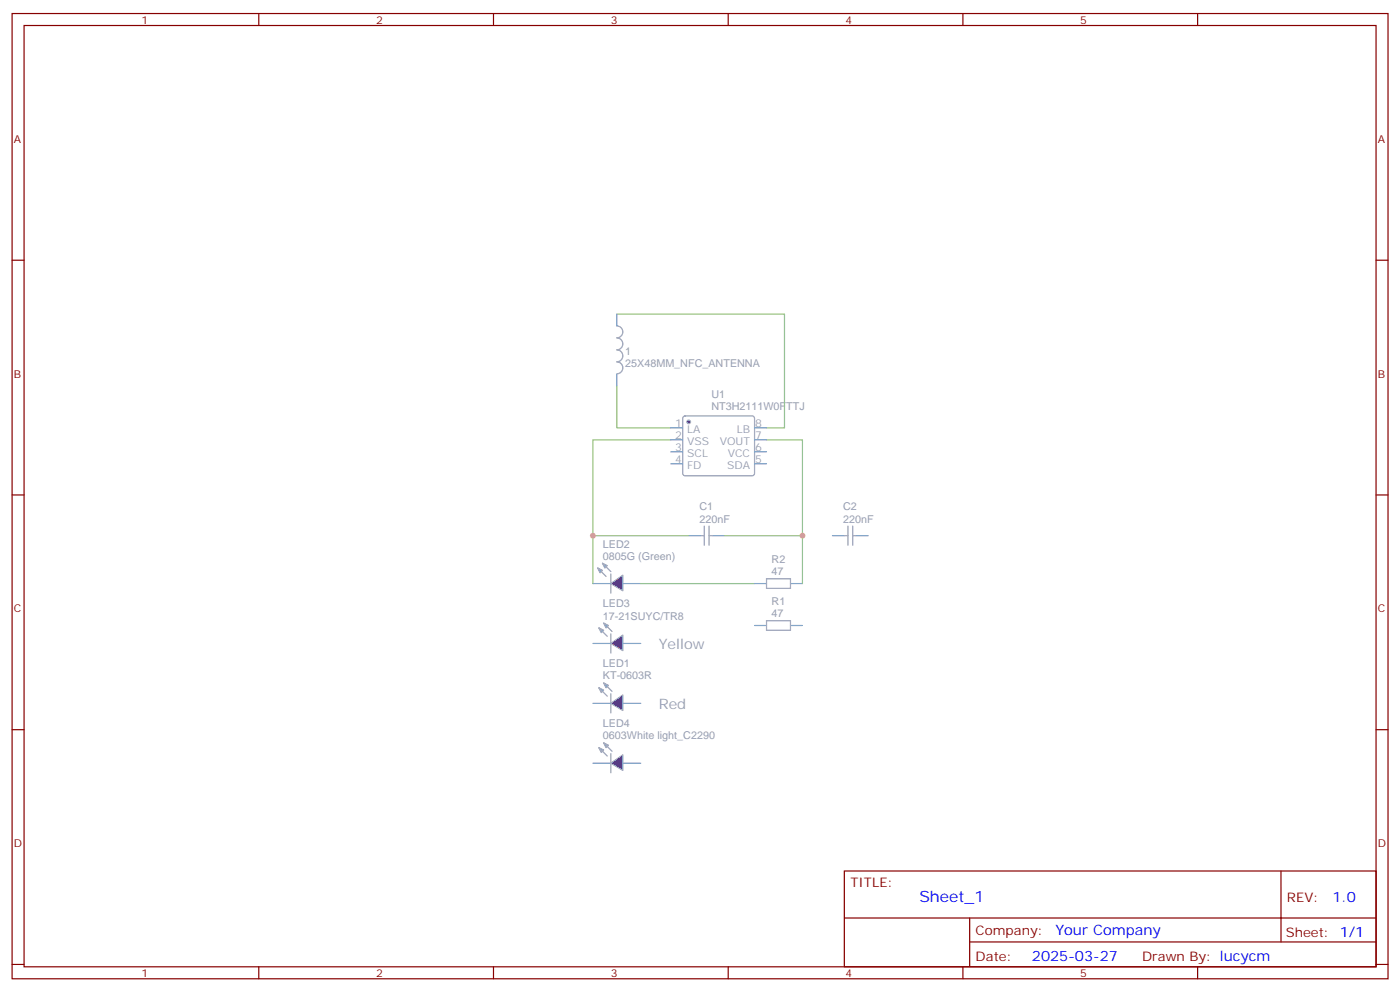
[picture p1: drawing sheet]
<svg xmlns="http://www.w3.org/2000/svg" width="412mm" height="292mm" viewBox="0 0 412 292" stroke-linecap="round" stroke-linejoin="round" font-family="sans-serif">
<g fill="none" stroke="#870000" stroke-width=".35">
<path d="M3.6 4h405.3v284.3h-405.3zM7.1 7.5h398.3v277.3h-398.3zM76.2 4v3.5M145.4 4v3.5M214.5 4v3.5M283.7 4v3.5M352.8 4v3.5M3.6 76.7h3.5M405.4 76.7h3.5M3.6 145.8h3.5M405.4 145.8h3.5M3.6 214.9h3.5"/>
<path d="M405.4 214.9h3.5M248.7 256.6h156.7v28.2h-156.7zM377.4 256.6v20.9M248.8 270.4h156.4M285.7 277.5h119.5M285.7 270.4v14.1M3.6 284.1h3.5M76.2 284.8v3.5M145.4 284.8v3.5M214.5 284.8v3.5M283.7 284.8v3.5M352.8 284.8v3.5"/>
<path d="M405.4 284.1h3.5"/>
</g>
<path d="M248.7 157.8h1.1M249.8 155v5.6M251.2 155v5.6M251.2 157.8h1.1M225.8 182.8h7.1v2.9h-7.1z" fill="none" stroke="#969ead" stroke-width=".35"/>
<path d="M245.2 157.8h3.5M252.3 157.8h3.5M222.3 184.3h3.5M232.9 184.3h3.5" fill="none" stroke="#61adf0" stroke-width=".35"/>
<g fill="#3b404a" stroke="#969ead" stroke-width=".35">
<path d="M176.4 220.2l1.4 .7-.7 .8z"/>
<path d="M177.8 218.8l1.4 .7-.7 .7z"/>
</g>
<path d="M174.7 224.8h5.3M183.5 224.8h5.3" fill="none" stroke="#61adf0" stroke-width=".35"/>
<path d="M177.8 218.8l2.5 2.5M176.4 220.2l2.5 2.5M180 222v5.6" fill="none" stroke="#969ead" stroke-width=".35"/>
<g fill="#3b404a" stroke="#969ead" stroke-width=".35">
<path d="M180 224.8l3.5-2.4v4.5z"/>
<path d="M176.4 185l1.4 .7-.7 .7z"/>
<path d="M177.8 183.6l1.4 .7-.7 .7z"/>
</g>
<path d="M174.7 189.5h5.3M183.5 189.5h5.3" fill="none" stroke="#61adf0" stroke-width=".35"/>
<path d="M176.4 185l2.5 2.4M177.8 183.6l2.5 2.4M180 186.7v5.7" fill="none" stroke="#969ead" stroke-width=".35"/>
<g fill="#3b404a" stroke="#969ead" stroke-width=".35">
<path d="M180 189.5l3.5-2.4v4.6z"/>
<path d="M176.1 167.3l1.4 .7-.7 .7z"/>
<path d="M177.5 165.9l1.4 .7-.7 .7z"/>
</g>
<path d="M174.7 171.9h5.3M183.5 171.9h5.3" fill="none" stroke="#61adf0" stroke-width=".35"/>
<path d="M176.1 167.3l2.4 2.5M177.5 165.9l2.5 2.5M180 169.1v5.6" fill="none" stroke="#969ead" stroke-width=".35"/>
<g fill="#3b404a" stroke="#969ead" stroke-width=".35">
<path d="M180 171.9l3.5-2.5v4.6z"/>
<path d="M176.4 202.6l1.4 .7-.7 .7z"/>
<path d="M177.8 201.2l1.4 .7-.7 .7z"/>
</g>
<path d="M174.7 207.2h5.3M183.5 207.2h5.3" fill="none" stroke="#61adf0" stroke-width=".35"/>
<path d="M176.4 202.6l2.5 2.5M177.8 201.2l2.5 2.5M180 204.4v5.6" fill="none" stroke="#969ead" stroke-width=".35"/>
<path d="M180 207.2l3.5-2.5v4.6z" fill="#3b404a" stroke="#969ead" stroke-width=".35"/>
<path d="M181.7 96a1.76 1.76 0 0 1 1.8 1.8 1.76 1.76 0 0 1-1.8 1.7 1.76 1.76 0 0 1 1.8 1.8 1.76 1.76 0 0 1-1.8 1.8 1.76 1.76 0 0 1 1.8 1.7 1.76 1.76 0 0 1-1.8 1.8 1.76 1.76 0 0 1 1.8 1.8 1.76 1.76 0 0 1-1.8 1.7M201.4 122.7l.4-.2h19.8l.5 .2 .2 .5v16.3l-.2 .5-.5 .2h-19.8l-.5-.3-.2-.4v-16.3zM206.4 157.8h1.1M207.5 155v5.6M208.9 155v5.6M208.9 157.8h1M225.8 170.5h7.1v2.8h-7.1z" fill="none" stroke="#969ead" stroke-width=".35"/>
<path d="M181.7 92.5v3.5M181.7 110.2v3.5M202.9 157.8h3.5M209.9 157.8h3.6M222.3 171.9h3.5M232.9 171.9h3.5" fill="none" stroke="#61adf0" stroke-width=".35"/>
<path d="M181.7 92.5h49.4v33.5h-5.3M181.7 113.7v12.3h15.9M197.6 129.6h-22.9v28.2M225.8 129.6h10.6v42.3M202.9 157.8h-28.2v14.1M213.5 157.8h22.9M188.8 171.9h33.5" fill="none" stroke="#99c278" stroke-width=".35"/>
<circle cx="202.9" cy="124.3" r=".53" fill="#3b404a" stroke="#969ead" stroke-width=".35"/>
<path d="M197.6 126h3.5M197.6 129.6h3.5M197.6 133.1h3.5M197.6 136.6h3.5M222.3 126h3.5M222.3 129.6h3.5M222.3 133.1h3.5M222.3 136.6h3.5" fill="none" stroke="#61adf0" stroke-width=".35"/>
<g fill="#e6c27d">
<circle cx="236.4" cy="157.8" r=".88"/>
<circle cx="174.7" cy="157.8" r=".88"/>
</g>
<text font-size="4.6" fill="#00f" x="270.8" y="265.6">Sheet_1</text>
<g font-size="4.2" fill="#979fad">
<text x="194.1" y="191.3">Yellow</text>
<text x="194.1" y="209">Red</text>
</g>
<g font-size="4.2" fill="#00f">
<text x="392.5" y="265.8">1.0</text>
<text x="310.9" y="275.4">Your Company</text>
<text x="304" y="283.2">2025-03-27</text>
</g>
<g font-size="3.9" fill="#800">
<text x="250.5" y="261.2">TITLE:</text>
<text x="379.1" y="265.8">REV:</text>
<text x="287.4" y="275.4">Company:</text>
<text x="378.8" y="276">Sheet: 1/1</text>
<text x="287.4" y="283">Date:</text>
<text x="336.5" y="283.1">Drawn By: lucycm</text>
</g>
<g font-size="3.2" fill="#800">
<text x="41.7" y="7">1</text>
<text x="110.8" y="7">2</text>
<text x="180" y="7">3</text>
<text x="249.1" y="7">4</text>
<text x="318.2" y="7">5</text>
<text x="4.1" y="42.1">A</text>
<text x="405.9" y="42.1">A</text>
<text x="4.1" y="111.2">B</text>
<text x="405.9" y="111.2">B</text>
<text x="4.1" y="180.4">C</text>
<text x="405.9" y="180.4">C</text>
<text x="4.1" y="249.5">D</text>
<text x="405.9" y="249.5">D</text>
<text x="41.7" y="287.8">1</text>
<text x="110.8" y="287.8">2</text>
<text x="180" y="287.8">3</text>
<text x="249.1" y="287.8">4</text>
<text x="318.2" y="287.8">5</text>
</g>
<g font-size="3.2" fill="#979fad">
<text x="184.2" y="104.5">1</text>
<text x="184.2" y="108.1">25X48MM_NFC_ANTENNA</text>
<text x="209.6" y="117.3">U1</text>
<text x="198.9" y="125.7">1</text>
<text x="209.6" y="120.9">NT3H2111W0FTTJ</text>
<text x="222.5" y="125.7">8</text>
<text x="198.9" y="129.2">2</text>
<text x="202.4" y="127.5">LA</text>
<text x="202.4" y="131">VSS</text>
<text x="212" y="131">VOUT</text>
<text x="217" y="127.5">LB</text>
<text x="222.5" y="129.2">7</text>
<text x="198.9" y="132.8">3</text>
<text x="198.9" y="136.3">4</text>
<text x="202.4" y="134.5">SCL</text>
<text x="214.4" y="134.5">VCC</text>
<text x="222.5" y="136.3">5</text>
<text x="222.5" y="132.8">6</text>
<text x="202.4" y="138">FD</text>
<text x="214.2" y="138">SDA</text>
<text x="206.1" y="153.9">220nF</text>
<text x="206.1" y="150.3">C1</text>
<text x="248.4" y="153.9">220nF</text>
<text x="248.4" y="150.3">C2</text>
<text x="177.6" y="161.3">LED2</text>
<text x="177.6" y="164.9">0805G (Green)</text>
<text x="227.3" y="165.9">R2</text>
<text x="227.3" y="169.4">47</text>
<text x="177.6" y="178.9">LED3</text>
<text x="227.3" y="178.2">R1</text>
<text x="177.6" y="182.5">17-21SUYC/TR8</text>
<text x="227.3" y="181.8">47</text>
<text x="177.6" y="196.6">LED1</text>
<text x="177.6" y="200.1">KT-0603R</text>
<text x="177.6" y="214.2">LED4</text>
<text x="177.6" y="217.8">0603White light_C2290</text>
</g>
</svg>
